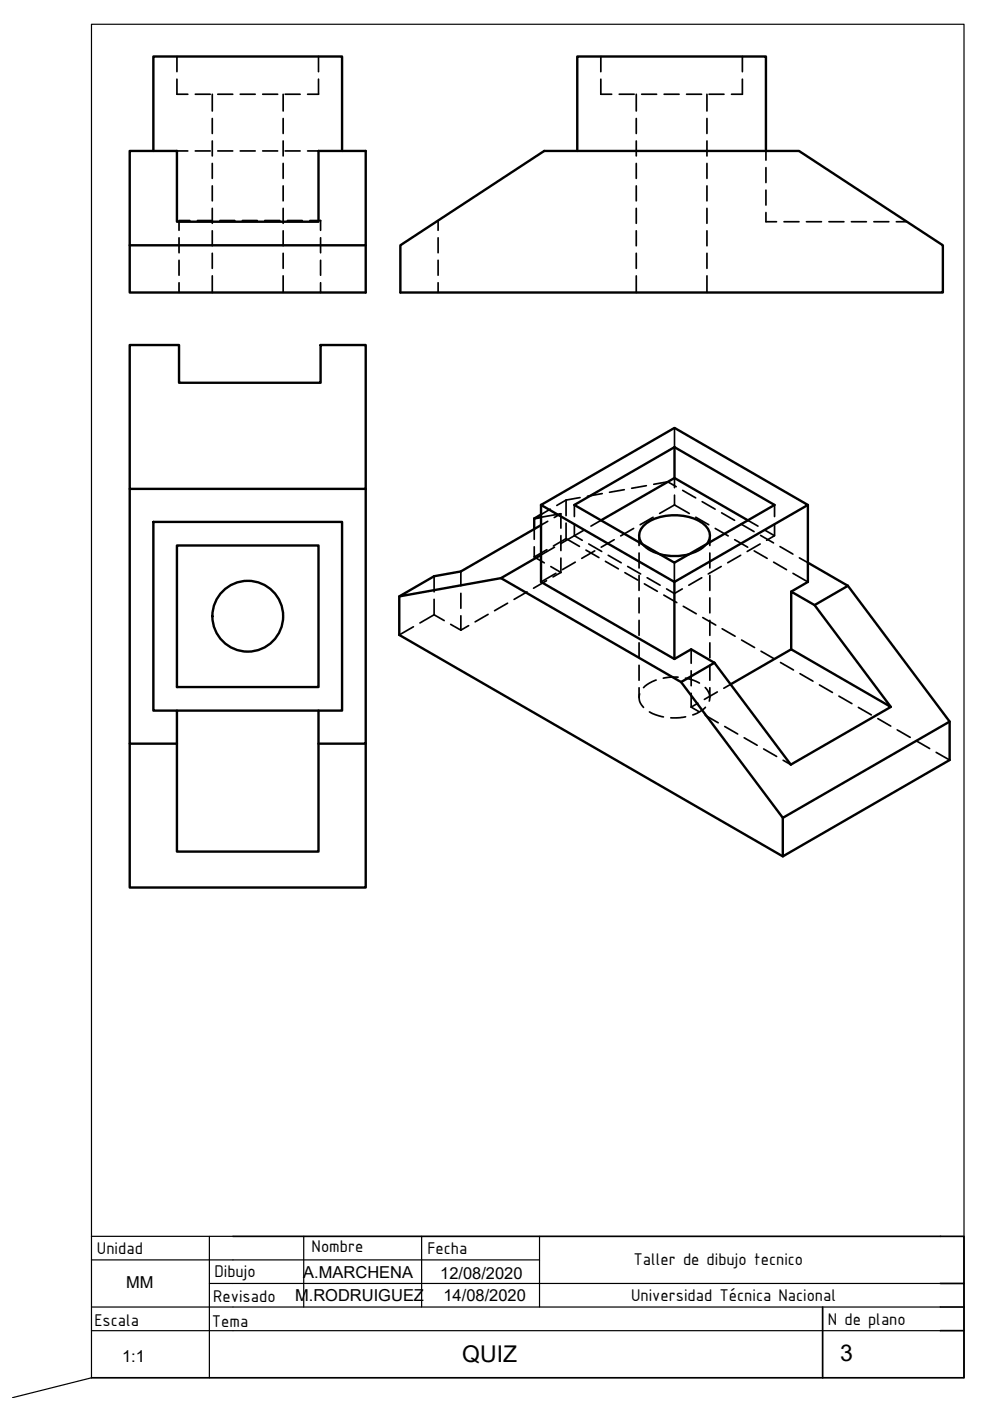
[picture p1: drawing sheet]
<svg xmlns="http://www.w3.org/2000/svg" width="210mm" height="297mm" viewBox="0 0 210 297" stroke-linecap="round" stroke-linejoin="round" font-family="sans-serif">
<!-- layer: MD_Oculto -->
<g fill="none" stroke="#000" stroke-width=".36">
<path d="M37.5 16.8v3.2h2.3M37.5 12v3.2M41.4 20h3.2M45 20v3.5M46.2 20h3.1M50.9 20h3.2M55.7 20h3.2M60 20v3.5M60.5 20h3.1M67.5 16.8v3.2h-2.3M67.5 12v3.2M127.4 16.8v3.2h2.3"/>
<path d="M127.4 12v3.2M131.3 20h3.2M134.9 20v3.5M136 20h3.2M140.8 20h3.2M145.6 20h3.1M149.9 20v3.5M150.3 20h3.2M157.4 16.8v3.2h-2.3M157.4 12v3.2M37.5 32h2.3M41.4 32h3.2"/>
<path d="M45 25.1v3.2M45 29.9v3.2M45 34.6v3.2M45 39.4v3.2M46.2 32h3.1M50.9 32h3.2M55.7 32h3.2M60 25.1v3.2M60 29.9v3.2M60 34.6v3.2M60 39.4v3.2M60.5 32h3.1"/>
<path d="M65.2 32h2.3M134.9 25.1v3.2M134.9 29.9v3.2M134.9 34.6v3.2M134.9 39.4v3.2M149.9 25.1v3.2M149.9 29.9v3.2M149.9 34.6v3.2M149.9 39.4v3.2M162.4 32v2M162.4 35.5v3.2M38 50.4v3.2"/>
<path d="M38 55.2v3.2M38 59.9v2.1M40.3 46.8h-2.3v2M41.9 46.8h3.1M45 44.2v3.1M45 48.9v3.2M45 53.7v3.2M45 58.5v3.5M46.6 46.8h3.2M51.4 46.8h3.2M56.1 46.8h3.2M60 44.2v3.1"/>
<path d="M60 48.9v3.2M60 53.7v3.2M60 58.5v3.5M60.9 46.8h3.2M65.7 46.8h2.3v2M68 50.4v3.2M68 55.2v3.2M68 59.9v2.1M92.9 46.8v2M92.9 50.4v3.2M92.9 55.2v3.2M92.9 59.9v2.1"/>
<path d="M134.9 44.2v3.1M134.9 48.9v3.2M134.9 53.7v3.2M134.9 58.5v3.5M149.9 44.2v3.1M149.9 48.9v3.2M149.9 53.7v3.2M149.9 58.5v3.5M162.4 45.1v1.9h2.2M162.4 40.3v3.2M166.2 47h3.2M171 47h3.2"/>
<path d="M175.8 47h3.1M180.5 47h3.2M185.3 47h3.2M190 47h2.3M143 90.7v4.1M113.3 112.2v2.1M113.3 115.9v2.2M113.3 118.1l2.1 1.2M114.7 109.7l4.2-.8-1.4 .8M116 116.5l-2.7 1.6M116.1 110.5l-1.4 .8M116.7 108l-2 1.1"/>
<path d="M117.6 116l-2.9 1.7M118.9 108.9v3.1M118.9 113.6v3.1M118.9 118.3v3.1M120 106l-1.9 1.2M120 106v3.3M120 110.9v3.3M120 114.2l-2.7 1.6M120 114.2l2.9 1.6M121.8 107.1v2.4M121.8 111.1v2.5l-2.9 1.6M122 119.2l-2.8 1.6"/>
<path d="M123 105.5l-3 .5M123.9 112.4l-2.1 1.2 1.7 1M124.2 116.6l2.8 1.6M124.8 115.3l2.8 1.6M126.1 116.8l-2.8 1.6M127.4 110.3l-2.1 1.2M127.7 104.6l-3.1 .6M128.4 119l2.7 1.6M129 117.7l2.7 1.6M130.2 114.4l-2.7 1.6M132.4 103.8l-3.2 .6M134.4 112l-2.8 1.6"/>
<path d="M135.5 113.6v2.1M135.5 117.2v3.2M136.2 115.3l1.2 1.2 1.2 .6 1.4 .4M137 103l-3.1 .5M138.5 109.7l-2.8 1.6M138.6 102.7l3-.5 1.8 1M143 119.3v4.1M143 101.3v2.1M143 105v2.1M143 107.1l-3.1 1.8M143 107.1l3.1 1.8M144.7 104l2.8 1.6"/>
<path d="M147.5 109.7l2.8 1.6M148.9 106.4l2.7 1.6M149.8 115.3l-1.2 1.2-1.2 .6-1.4 .4M150.5 113.6v2.1M150.5 117.2v3.2M151.6 112l2.8 1.6M153 108.7l2.8 1.6M155.8 114.4l2.7 1.6M157 117.7l-2.7 1.6M157.1 111.1l2.8 1.6M158.6 110.3l2.1 1.2M159.9 116.8l2.8 1.6"/>
<path d="M161.2 115.3l-2.8 1.6M161.3 113.5l2.7 1.6M162.1 112.4l2.1 1.2-1.7 1M164 119.2l2.8 1.6M164.2 107.1v2.4M164.2 111.1v2.5M165.4 115.9l2.7 1.6M169.5 118.3l1.8 1M87.7 132.9l-3 1.7M92 122.2v3.3M92 127.1v3.2M92 130.3l2.2 1.3"/>
<path d="M92 130.3l-3 1.8M95.6 132.4l2.1 1.2M97.7 121.2v3M97.7 125.8v3.2M97.7 130.6v3M99.4 132.7l-1.7 .9M103.5 130.3l-2.8 1.5M107.6 127.9l-2.7 1.6M111.7 125.5l-2.7 1.6M115.9 123.1l-2.8 1.6M116.8 120.1l2.1 1.3M117.9 121.6l-3.2 1.8"/>
<path d="M118.9 121.4l-1.7 .9M132.5 121.4l2.7 1.6M133.1 120.1l2.7 1.6M135.5 122v3.2M135.5 126.8v3.1M135.5 131.5v3.2M135.5 136.3v3.2M136.6 123.8l2.8 1.6M137.2 122.5l2.8 1.6M140.7 126.2l2.8 1.6M141.3 124.9l1.7 .9 1.7-.9M144.9 128.5l2.7 1.6"/>
<path d="M146.5 137.7v2.9M148.8 122.5l-2.8 1.6M149 130.9l2.8 1.6M150.5 122v3.2M150.5 126.8v3.1M150.5 131.5v3.2M150.5 136.3v3.2M152.9 120.1l-2.7 1.6M153.1 133.3l2.8 1.6M157.2 135.7l2.8 1.6M161.4 138.1l2.7 1.6M168.1 121.6l3.2 1.8"/>
<path d="M135.5 141.1v3.1M135.5 145.8v2.1M135.6 147.1a2.74 2.74 0 0 0 .8 2.9M137.7 150.9l1.2 .6 1.8 .5M139.1 144.2l-1.4 .6-1.3 1M143.8 143.6h-2l-1.2 .2M145.3 143.8l1.8 .5 1.2 .5M145.4 152l-1.2 .2h-2M146.5 149.9l1.7 1M146.5 142.2v3.2M146.5 147v2.9M148 149.1l-1.5 .8"/>
<path d="M149.5 145.8a2.71 2.71 0 0 1 .9 2.8M149.5 151.7l2.8 1.5M149.6 150l-1.3 .9-1.4 .7M150.5 141.1v3.1M150.5 145.8v2.1M152.1 146.7l-2.8 1.6M153.7 154l2.7 1.6M154.9 145.1l-1.4 .8M157.8 156.4l2.7 1.6M161.9 158.8l2.8 1.6M165.5 140.5l2.7 1.5M169.6 142.8l2.8 1.6"/>
<path d="M173.7 145.2l2.8 1.6M177.9 147.6l2.7 1.6M182 150l2.7 1.6M186.1 152.4l2.8 1.5M190.2 154.7l2.8 1.6M194.4 157.1l2.7 1.6M198.5 159.5l2.8 1.6M166 161.2l1.7 .9"/>
</g>
<!-- layer: MD_Visible -->
<g fill="none" stroke="#000" stroke-width=".51">
<path d="M27.5 32h10v15h30v-15h10v20h-50zM32.5 32v-20h40v20M122.4 32v-20h40v20M27.5 52v10h50v-10M84.9 52l30.5-20h54l30.5 20v10h-115zM27.5 73.2h10.5v8h30v-8h9.5v30.5h-50zM143 94.8v6.5M27.5 103.7v54h10M32.5 110.7h40v40h-40zM37.5 115.7h30v30h-30zM77.5 103.7v54h-10M113.3 109.9v2.3"/>
<path d="M114.7 111.3l-17 9.9-5.7 1-7.3 4.2 21.5-3.8M114.7 107.1v16.3l28.3 16.3 3.5-2 5 2.8M114.7 107.1l28.3-16.4 28.3 16.4-28.3 16.3zM114.7 109.7l-1.4 .2M114.7 117.7l-8.5 4.9M114.7 109.1l-1.4 .8M121.8 107.1l21.2-12.3 21.2 12.3-21.2 12.2zM127.4 110.3l15.6-9 15.6 9M136.2 115.3a3.1 3.1 0 0 1 1.4-4.7 11.4 11.4 0 0 1 11.6 .5 2.91 2.91 0 0 1 .7 4.2M140 117.5a12.6 12.6 0 0 0 6.1 0M171.3 107.1v16.3l-3.5 2M171.3 119.3l8.5 4.9"/>
<path d="M84.7 126.4v8.2l81.3 47M106.2 122.6l38.2 22 7.1-4.1M143 123.4v16.3M167.8 137.7v-12.3l4.9 2.9 16.2 21.6M179.8 124.2l21.5 28.8-35.3 20.4-21.6-28.8M179.8 124.2l-7.1 4.1M27.5 157.7v30.5h50v-30.5M37.5 150.7v29.9h30v-29.9M151.5 140.5l16.2 21.6 21.2-12.2-21.1-12.2-12.9 7.4M201.3 153v8.1l-35.3 20.5v-8.2"/>
<circle cx="52.5" cy="130.7" r="7.5"/>
</g>
<!-- layer: CajetinTexto -->
<path d="M19.4 262.1v-257h185v287M19.4 262.1v30l-16.7 4.2M19.4 267.1h95M19.4 277.1h180M19.4 262.1h30M44.4 272.1h155M44.4 262.1v30M64.4 262.1v15M89.4 262.1v15M114.4 262.1v15M19.4 282.1h180" fill="none" stroke="#000" stroke-width=".25"/>
<!-- layer: CajetinLine -->
<path d="M49.4 262.1h155v10M174.4 277.1v15M199.4 272.1h5v20h-185M199.4 277.1h5M199.4 282.1h5" fill="none" stroke="#000" stroke-width=".36"/>
<g font-size="4.9">
<text x="98" y="288.8">QUIZ</text>
<text x="178.1" y="288.5">3</text>
</g>
<g font-size="3.9">
<text x="20.6" y="265.8">Unidad</text>
<text x="66.1" y="265.5">Nombre</text>
<text x="90.6" y="265.8">Fecha</text>
<text x="134.3" y="268.3">Taller de dibujo tecnico</text>
<text x="45.5" y="270.7">Dibujo</text>
<text x="133.8" y="275.8">Universidad Técnica Nacional</text>
<text x="20" y="281.1">Escala</text>
<text x="44.9" y="281.3">Tema</text>
<text x="45.2" y="276">Revisado</text>
<text x="175.5" y="280.8">N de plano</text>
</g>
<g font-size="3.5">
<text x="26.8" y="273.1">MM</text>
<text x="62.6" y="275.8">M.RODRUIGUEZ</text>
<text x="64.3" y="271.1">A.MARCHENA</text>
<text x="93.3" y="271.1">12/08/2020</text>
<text x="94" y="275.8">14/08/2020</text>
<text x="25.9" y="288.8">1:1</text>
</g>
</svg>
